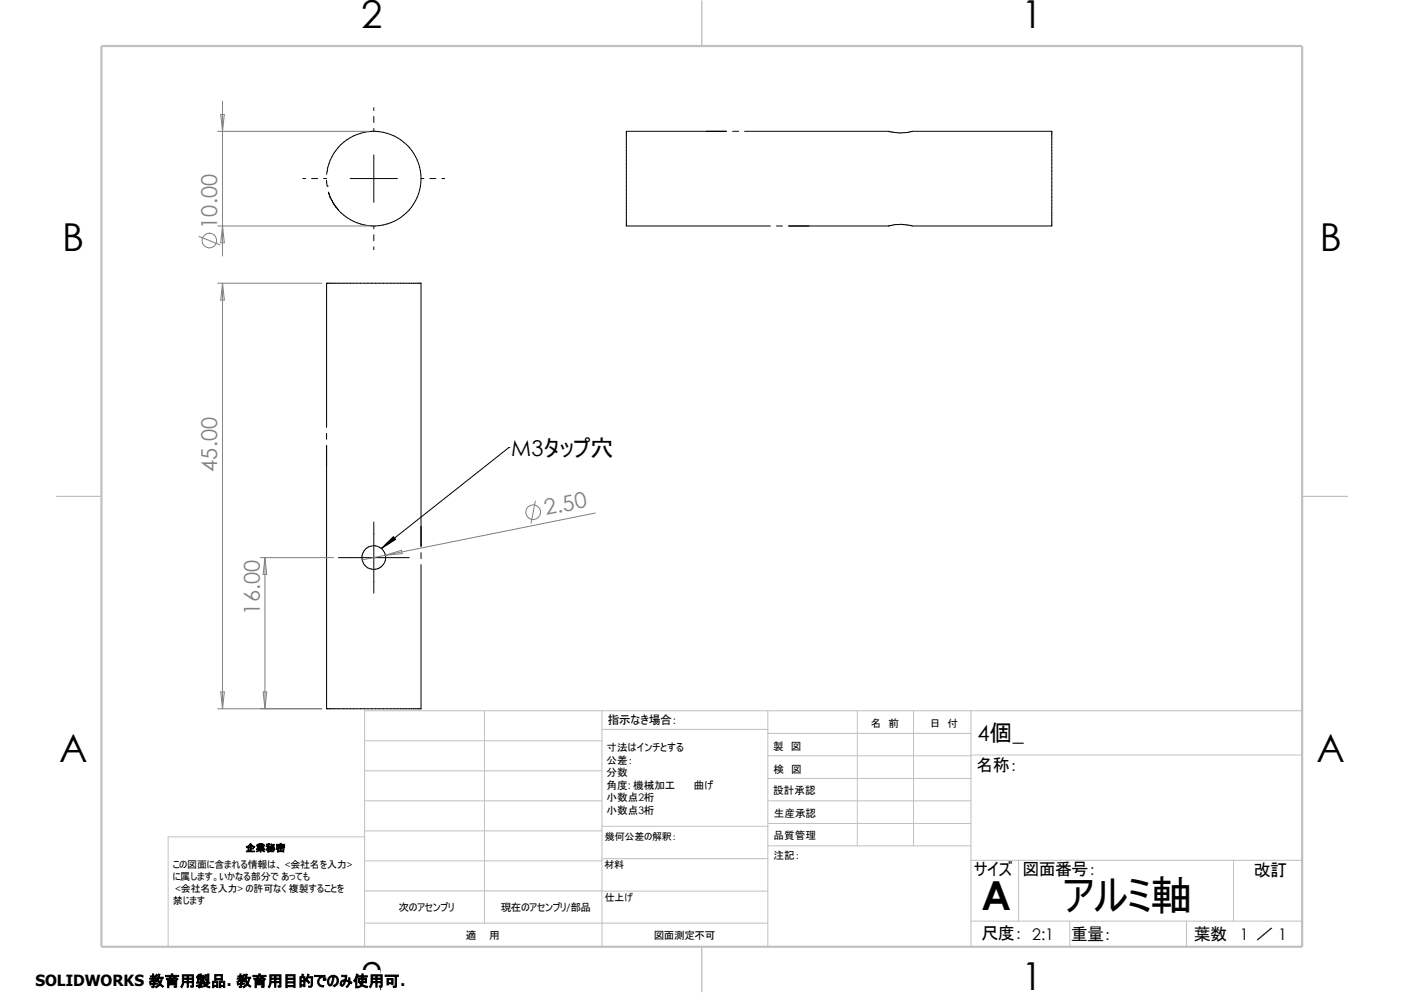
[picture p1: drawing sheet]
<svg xmlns="http://www.w3.org/2000/svg" width="297mm" height="210mm" viewBox="0 0 297 210" stroke-linecap="round" stroke-linejoin="round" font-family="sans-serif">
<g fill="none" stroke="#c0c0c0" stroke-width=".21">
<path d="M148.5 .2v9.5M11.9 105h9.6M275.5 105h9.5M77.1 156.7h50.2M102.5 150.3v44.9M127.3 150.3v49.9M127.3 154.3h35.1M162.4 150.3v49.9M162.4 159.9h43M162.4 155.1h43M181.4 150.3v28.6M193.3 150.3v28.6"/>
<path d="M205.4 159.7h70.1M205.4 150.3v49.9M275.5 150.3h-198.4v49.9M77.1 163h50.2M77.1 169.4h50.2M77.1 175.7h50.2M77.1 177h-41.5v23.2M127.3 174.8h35.1M162.4 164.6h43M162.4 178.9h43M162.4 169.4h43M162.4 174.2h43"/>
<path d="M77.1 195.2h85.3M77.1 182.1h50.2M77.1 188.4h50.2M127.3 181.6h35.1M127.3 188.5h35.1M205.4 181.9h70.1M205.4 194.8h70.1M215.5 181.9v12.9M226.3 194.8v5.4M251 194.8v5.4M260.9 181.9v12.9M148.5 200.2v9.6"/>
</g>
<path d="M21.5 9.7h254v190.5h-254z" fill="none" stroke="#c0c0c0" stroke-width=".47"/>
<g fill="none" stroke="#000" stroke-width=".21">
<path d="M64.1 37.8h.5M65.9 37.8h1.3M68.5 37.8h.6M69.1 38.1l.1 1.3M69.1 36.9a10 10 0 0 1 10.4-9.1 10 10 0 0 1 9.6 10M69.2 39.4h.1M74.1 37.8h10M79.1 22.8v.6M79.1 24.6v1.3M79.1 27.2v.6M79.1 32.8v10M89.1 37.8a10 10 0 0 1-8.2 9.7 10 10 0 0 1-11.2-6.1l-.2-.8"/>
<path d="M89.1 37.8h.6M90.9 37.8h1.3M93.5 37.8h.6M153.7 27.8h-21.2v20h30.5M155 27.8h1.3M157.5 27.8h30.5a9.4 9.4 0 0 0 5 0h29.5v20l-29.8-.1a10.3 10.3 0 0 0-4.7 .1h-21.2M79.1 47.8v.6M79.1 49.7v1.2M79.1 52.2v.6M164.3 47.8h1.2M69.1 90.4v-30.5h20v55.7M69.1 94.2v55.7h20v-30.5"/>
<path d="M69.1 91.7v1.2M107.7 94.7h.1M107.7 94.7l-27 21.3M71.6 117.9h15M79.1 110.4v15M89.1 116.9v1.3"/>
<circle cx="79.1" cy="117.9" r="2.51"/>
</g>
<g fill="none" stroke="#808080" stroke-width=".21">
<path d="M46.1 27.8h32M46.7 24.2h.8l-.4 3.6zM47.1 21.4v32.7M42.1 50l4.4 1.8M46.1 47.8h32M46.1 59.9h22M47.1 59.9v90M47.1 47.8l.4 3.6h-.8zM47.1 59.9l.4 3.6h-.8zM55.1 117.9h15.5M56 117.9l.4 3.6h-.7zM56 117.9v32"/>
<path d="M81.5 117.4l3.4-1 .2 .7zM113.2 106l-.8 4.7M125.9 108.5l-49.3 9.9M46.1 149.9h22M46.7 146.3h.8l-.4 3.6zM55.7 146.3h.7l-.4 3.6z"/>
<circle cx="44.3" cy="50.9" r="1.56"/>
<circle cx="112.8" cy="108.3" r="1.57"/>
</g>
<path d="M80.7 116l2.5-2.5 .5 .6z" fill="#000" stroke="#000" stroke-width=".21"/>
<path d="M7.5 205.4h72.9v4.6h-72.9z" fill="#fff"/>
<text font-size="8.8" x="224.8" y="192.4">アルミ軸</text>
<text font-size="8.5" x="207.6" y="192.5">A</text>
<g font-size="8.1">
<text x="76.4" y="5.9">2</text>
<text x="216.1" y="5.9">1</text>
<text x="13.2" y="53.2">B</text>
<text x="279.2" y="53.2">B</text>
<text x="12.5" y="161.1">A</text>
<text x="278.5" y="161.1">A</text>
<text x="76.4" y="209.4">2</text>
<text x="216.1" y="209.4">1</text>
</g>
<g font-size="4.6" fill="#808080">
<text x="45.9" y="48.4" transform="rotate(-90 45.9 48.4)">10.00</text>
<text x="46" y="99.8" transform="rotate(-90 46 99.8)">45.00</text>
<text x="115.5" y="109" transform="rotate(-11 115.5 109)">2.50</text>
<text x="54.9" y="130" transform="rotate(-90 54.9 130)">16.00</text>
</g>
<g font-size="4.6">
<text x="108.2" y="96.5">M3タップ穴</text>
<text x="206.8" y="156.7">4個_</text>
</g>
<g font-size="3.6">
<text x="206.6" y="163.1">名称：</text>
<text x="206" y="185.1">サイズ</text>
<text x="216.3" y="185.1">図面番号：</text>
<text x="265.3" y="185.2">改訂</text>
<text x="207.6" y="198.7">尺度： 2:1</text>
<text x="226.5" y="198.8">重量：</text>
<text x="252.5" y="198.8">葉数</text>
</g>
<text font-size="3.4" x="262.3" y="198.8">1 ／ 1</text>
<text font-size="3.3" x="7.5" y="208.6">SOLIDWORKS 教育用製品. 教育用目的でのみ使用可.</text>
<text font-size="2.5" x="128.5" y="153.2">指示なき場合：</text>
<g font-size="2.2">
<text x="184.2" y="153.7">名　前</text>
<text x="196.7" y="153.8">日　付</text>
<text x="128.3" y="158.8">寸法はインチとする</text>
<text x="128.3" y="161.5">公差：</text>
<text x="163.6" y="158.5">製　図</text>
<text x="128.3" y="164.2">分数</text>
<text x="128.3" y="166.8">角度 機械加工</text>
<text x="132.8" y="166.8">:</text>
<text x="145.3" y="166.8">曲げ</text>
<text x="163.6" y="163.4">検　図</text>
<text x="128.3" y="172.1">小数点 桁</text>
<text x="128.3" y="169.5">小数点 桁</text>
<text x="135" y="172.1">3</text>
<text x="135" y="169.5">2</text>
<text x="163.6" y="168">設計承認</text>
<text x="163.7" y="172.8">生産承認</text>
<text x="163.7" y="177.5">品質管理</text>
<text x="163.7" y="181.7">注記：</text>
<text x="84.3" y="192.7">次のアセンブリ</text>
<text x="105.9" y="192.7">現在のアセンブリ 部品</text>
<text x="95.7" y="198.6">適　　用</text>
<text x="138.3" y="198.6">図面測定不可</text>
</g>
<g font-size="2.1">
<text x="128" y="177.6">幾何公差の解釈：</text>
<text x="36.5" y="183.5">この図面に含まれる情報は、 &lt;会社名を入力&gt;</text>
<text x="127.8" y="183.7">材料</text>
<text x="36.5" y="186.1">に属します。いかなる部分で あっても</text>
<text x="36.5" y="191.1">禁じます</text>
<text x="127.9" y="190.5">仕上げ</text>
<text x="119.8" y="192.7">/</text>
</g>
<g font-size="2">
<text x="52" y="180">企業秘密</text>
<text x="37.1" y="188.6">&lt;会社名を入力&gt; の許可なく 複製することを</text>
</g>
</svg>
